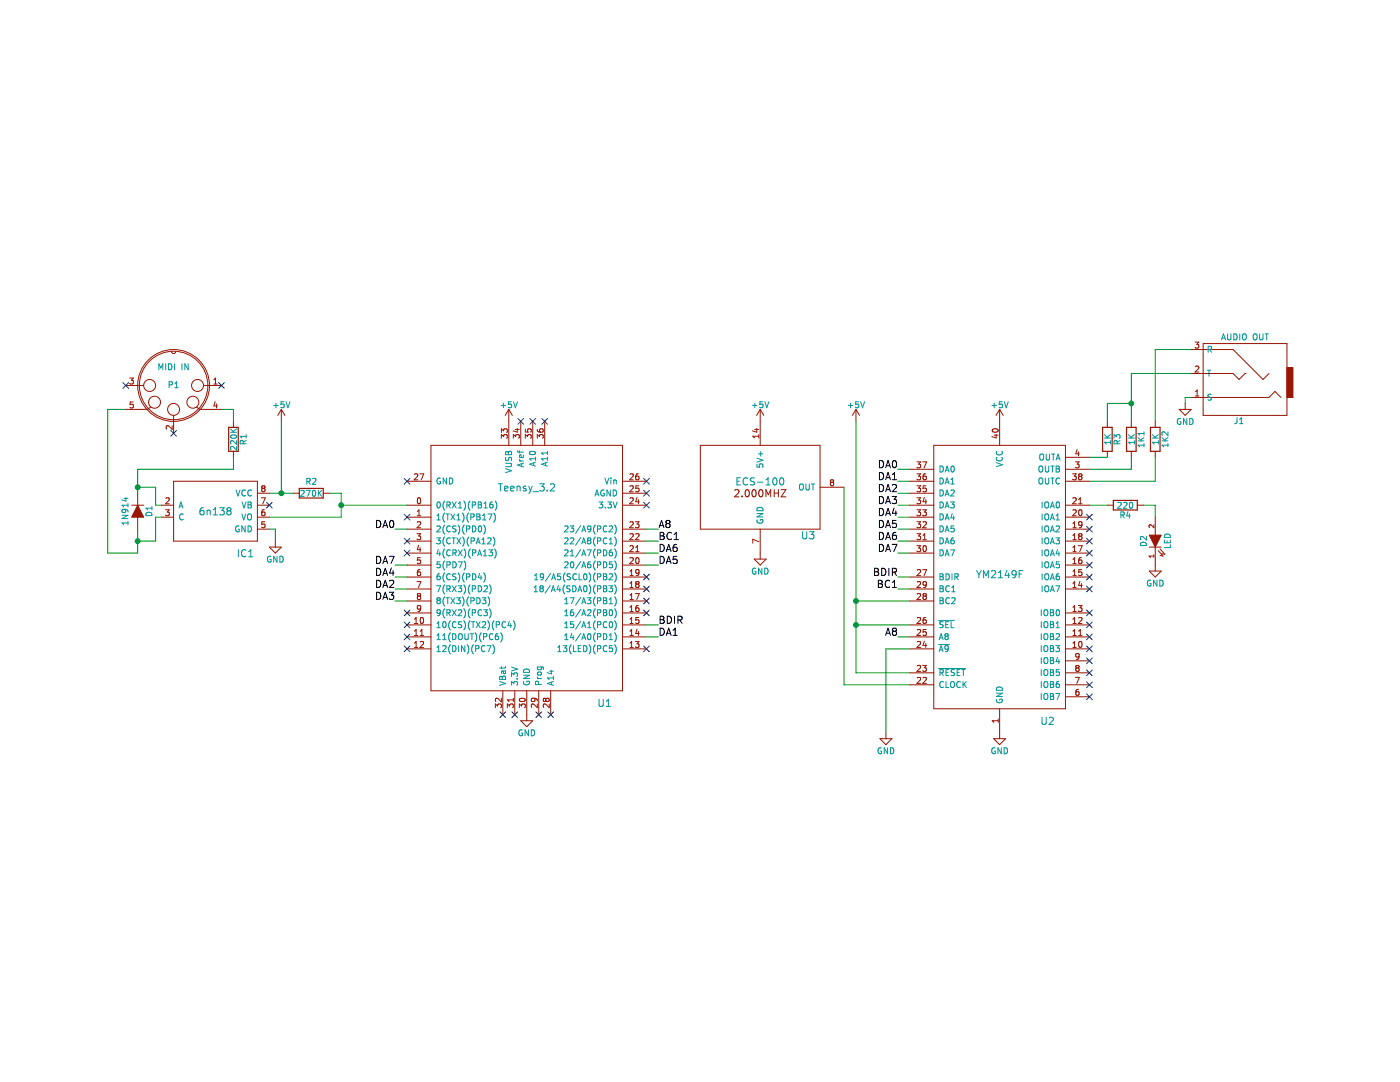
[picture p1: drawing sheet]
EESchema Schematic File Version 2
LIBS:power
LIBS:device
LIBS:transistors
LIBS:conn
LIBS:linear
LIBS:regul
LIBS:74xx
LIBS:cmos4000
LIBS:adc-dac
LIBS:memory
LIBS:xilinx
LIBS:microcontrollers
LIBS:dsp
LIBS:microchip
LIBS:analog_switches
LIBS:motorola
LIBS:texas
LIBS:intel
LIBS:audio
LIBS:interface
LIBS:digital-audio
LIBS:philips
LIBS:display
LIBS:cypress
LIBS:siliconi
LIBS:opto
LIBS:atmel
LIBS:contrib
LIBS:valves
LIBS:Ym2149Synth
LIBS:Ym2149Synth-cache
EELAYER 25 0
EELAYER END
$Descr A4 11693 8268
encoding utf-8
Sheet 1 1
Title ""
Date ""
Rev ""
Comp ""
Comment1 ""
Comment2 ""
Comment3 ""
Comment4 ""
$EndDescr
$Comp
L YM2149F U2
U 1 1
P 8350 4450
F 0 "U2" H 8750 3250 60  0000 C CNN
F 1 "YM2149F" H 8350 4475 60  0000 C CNN
F 2 "" H 8025 3575 60  0001 C CNN
F 3 "" H 8025 3575 60  0001 C CNN
	1    8350 4450
	1    0    0    -1  
$EndComp
$Comp
L ECS-100 U3
U 1 1
P 6350 3700
F 0 "U3" H 6750 3300 60  0000 C CNN
F 1 "ECS-100" H 6350 3750 60  0000 C CNN
F 2 "" H 6350 3700 60  0001 C CNN
F 3 "" H 6350 3700 60  0001 C CNN
	1    6350 3700
	1    0    0    -1  
$EndComp
$Comp
L Teensy_3.1 U1
U 1 1
P 4400 4350
F 0 "U1" H 5050 3200 60  0000 C CNN
F 1 "Teensy_3.2" H 4400 5000 60  0000 C CNN
F 2 "" H 4500 3750 60  0000 C CNN
F 3 "" H 4500 3750 60  0000 C CNN
	1    4400 4350
	1    0    0    -1  
$EndComp
$Comp
L DIN_5 P1
U 1 1
P 1450 2850
F 0 "P1" H 1450 2850 50  0000 C CNN
F 1 "MIDI IN" H 1450 2700 50  0000 C CNN
F 2 "" H 1450 2850 50  0000 C CNN
F 3 "" H 1450 2850 50  0000 C CNN
	1    1450 2850
	-1   0    0    1   
$EndComp
$Comp
L R R3
U 1 1
P 9250 3300
F 0 "R3" V 9330 3300 50  0000 C CNN
F 1 "1K" V 9250 3300 50  0000 C CNN
F 2 "" V 9180 3300 50  0000 C CNN
F 3 "" H 9250 3300 50  0000 C CNN
	1    9250 3300
	1    0    0    -1  
$EndComp
$Comp
L R 1K1
U 1 1
P 9450 3300
F 0 "1K1" V 9530 3300 50  0000 C CNN
F 1 "1K" V 9450 3300 50  0000 C CNN
F 2 "" V 9380 3300 50  0000 C CNN
F 3 "" H 9450 3300 50  0000 C CNN
	1    9450 3300
	1    0    0    -1  
$EndComp
$Comp
L R 1K2
U 1 1
P 9650 3300
F 0 "1K2" V 9730 3300 50  0000 C CNN
F 1 "1K" V 9650 3300 50  0000 C CNN
F 2 "" V 9580 3300 50  0000 C CNN
F 3 "" H 9650 3300 50  0000 C CNN
	1    9650 3300
	1    0    0    -1  
$EndComp
$Comp
L JACK_TRS_3PINS J1
U 1 1
P 10350 2750
F 0 "J1" H 10350 3150 50  0000 C CNN
F 1 "AUDIO OUT" H 10300 2450 50  0000 C CNN
F 2 "" H 10450 2600 50  0000 C CNN
F 3 "" H 10450 2600 50  0000 C CNN
	1    10350 2750
	-1   0    0    1   
$EndComp
$Comp
L 6n138 IC1
U 1 1
P 1800 3900
F 0 "IC1" H 2050 3550 60  0000 C CNN
F 1 "6n138" H 1800 3900 60  0000 C CNN
F 2 "" H 1800 3900 60  0001 C CNN
F 3 "" H 1800 3900 60  0001 C CNN
	1    1800 3900
	1    0    0    -1  
$EndComp
$Comp
L R R2
U 1 1
P 2600 3750
F 0 "R2" V 2500 3750 50  0000 C CNN
F 1 "270K" V 2600 3750 50  0000 C CNN
F 2 "" V 2530 3750 50  0000 C CNN
F 3 "" H 2600 3750 50  0000 C CNN
	1    2600 3750
	0    1    1    0   
$EndComp
$Comp
L R R1
U 1 1
P 1950 3300
F 0 "R1" V 2030 3300 50  0000 C CNN
F 1 "220K" V 1950 3300 50  0000 C CNN
F 2 "" V 1880 3300 50  0000 C CNN
F 3 "" H 1950 3300 50  0000 C CNN
	1    1950 3300
	1    0    0    -1  
$EndComp
$Comp
L D D1
U 1 1
P 1150 3900
F 0 "D1" H 1150 4000 50  0000 C CNN
F 1 "1N914" H 1150 3800 50  0000 C CNN
F 2 "" H 1150 3900 50  0000 C CNN
F 3 "" H 1150 3900 50  0000 C CNN
	1    1150 3900
	0    1    1    0   
$EndComp
$Comp
L GND #PWR01
U 1 1
P 9900 3000
F 0 "#PWR01" H 9900 2750 50  0001 C CNN
F 1 "GND" H 9900 2850 50  0000 C CNN
F 2 "" H 9900 3000 50  0000 C CNN
F 3 "" H 9900 3000 50  0000 C CNN
	1    9900 3000
	1    0    0    -1  
$EndComp
$Comp
L GND #PWR02
U 1 1
P 8350 5750
F 0 "#PWR02" H 8350 5500 50  0001 C CNN
F 1 "GND" H 8350 5600 50  0000 C CNN
F 2 "" H 8350 5750 50  0000 C CNN
F 3 "" H 8350 5750 50  0000 C CNN
	1    8350 5750
	1    0    0    -1  
$EndComp
$Comp
L GND #PWR03
U 1 1
P 2300 4150
F 0 "#PWR03" H 2300 3900 50  0001 C CNN
F 1 "GND" H 2300 4000 50  0000 C CNN
F 2 "" H 2300 4150 50  0000 C CNN
F 3 "" H 2300 4150 50  0000 C CNN
	1    2300 4150
	1    0    0    -1  
$EndComp
$Comp
L GND #PWR04
U 1 1
P 4400 5600
F 0 "#PWR04" H 4400 5350 50  0001 C CNN
F 1 "GND" H 4400 5450 50  0000 C CNN
F 2 "" H 4400 5600 50  0000 C CNN
F 3 "" H 4400 5600 50  0000 C CNN
	1    4400 5600
	1    0    0    -1  
$EndComp
$Comp
L GND #PWR05
U 1 1
P 6350 4250
F 0 "#PWR05" H 6350 4000 50  0001 C CNN
F 1 "GND" H 6350 4100 50  0000 C CNN
F 2 "" H 6350 4250 50  0000 C CNN
F 3 "" H 6350 4250 50  0000 C CNN
	1    6350 4250
	1    0    0    -1  
$EndComp
$Comp
L +5V #PWR06
U 1 1
P 4250 3150
F 0 "#PWR06" H 4250 3000 50  0001 C CNN
F 1 "+5V" H 4250 3290 50  0000 C CNN
F 2 "" H 4250 3150 50  0000 C CNN
F 3 "" H 4250 3150 50  0000 C CNN
	1    4250 3150
	1    0    0    -1  
$EndComp
$Comp
L +5V #PWR07
U 1 1
P 8350 3150
F 0 "#PWR07" H 8350 3000 50  0001 C CNN
F 1 "+5V" H 8350 3290 50  0000 C CNN
F 2 "" H 8350 3150 50  0000 C CNN
F 3 "" H 8350 3150 50  0000 C CNN
	1    8350 3150
	1    0    0    -1  
$EndComp
$Comp
L +5V #PWR08
U 1 1
P 6350 3150
F 0 "#PWR08" H 6350 3000 50  0001 C CNN
F 1 "+5V" H 6350 3290 50  0000 C CNN
F 2 "" H 6350 3150 50  0000 C CNN
F 3 "" H 6350 3150 50  0000 C CNN
	1    6350 3150
	1    0    0    -1  
$EndComp
$Comp
L +5V #PWR09
U 1 1
P 2350 3150
F 0 "#PWR09" H 2350 3000 50  0001 C CNN
F 1 "+5V" H 2350 3290 50  0000 C CNN
F 2 "" H 2350 3150 50  0000 C CNN
F 3 "" H 2350 3150 50  0000 C CNN
	1    2350 3150
	1    0    0    -1  
$EndComp
Text Label 7500 3550 2    60   ~ 0
DA0
Text Label 3300 4050 2    60   ~ 0
DA0
Text Label 7500 3650 2    60   ~ 0
DA1
Text Label 5500 4950 0    60   ~ 0
DA1
Text Label 7500 3750 2    60   ~ 0
DA2
Text Label 3300 4550 2    60   ~ 0
DA2
Text Label 3300 4650 2    60   ~ 0
DA3
Text Label 7500 3850 2    60   ~ 0
DA3
Text Label 7500 3950 2    60   ~ 0
DA4
Text Label 7500 4050 2    60   ~ 0
DA5
Text Label 7500 4150 2    60   ~ 0
DA6
Text Label 7500 4250 2    60   ~ 0
DA7
Text Label 7500 4450 2    60   ~ 0
BDIR
Text Label 7500 4550 2    60   ~ 0
BC1
Text Label 7500 4950 2    60   ~ 0
A8
Text Label 5500 4850 0    60   ~ 0
BDIR
Text Label 5500 4350 0    60   ~ 0
DA5
Text Label 5500 4250 0    60   ~ 0
DA6
Text Label 5500 4150 0    60   ~ 0
BC1
Text Label 5500 4050 0    60   ~ 0
A8
Text Label 3300 4350 2    60   ~ 0
DA7
Text Label 3300 4450 2    60   ~ 0
DA4
NoConn ~ 5400 3650
NoConn ~ 5400 3750
NoConn ~ 5400 3850
NoConn ~ 5400 4450
NoConn ~ 5400 4550
NoConn ~ 5400 4650
NoConn ~ 5400 4750
NoConn ~ 5400 5050
NoConn ~ 4600 5600
NoConn ~ 4500 5600
NoConn ~ 4300 5600
NoConn ~ 4200 5600
NoConn ~ 3400 5050
NoConn ~ 3400 4950
NoConn ~ 3400 4850
NoConn ~ 3400 4750
NoConn ~ 3400 4250
NoConn ~ 3400 4150
NoConn ~ 3400 3950
NoConn ~ 3400 3650
NoConn ~ 4350 3150
NoConn ~ 4450 3150
NoConn ~ 4550 3150
NoConn ~ 2250 3850
NoConn ~ 1050 2850
NoConn ~ 1450 3250
NoConn ~ 1850 2850
NoConn ~ 9100 5450
NoConn ~ 9100 5350
NoConn ~ 9100 5250
NoConn ~ 9100 5150
NoConn ~ 9100 5050
NoConn ~ 9100 4950
NoConn ~ 9100 4850
NoConn ~ 9100 4750
NoConn ~ 9100 4550
NoConn ~ 9100 4450
NoConn ~ 9100 4350
NoConn ~ 9100 4250
NoConn ~ 9100 4150
NoConn ~ 9100 4050
$Comp
L GND #PWR010
U 1 1
P 7400 5750
F 0 "#PWR010" H 7400 5500 50  0001 C CNN
F 1 "GND" H 7400 5600 50  0000 C CNN
F 2 "" H 7400 5750 50  0000 C CNN
F 3 "" H 7400 5750 50  0000 C CNN
	1    7400 5750
	1    0    0    -1  
$EndComp
NoConn ~ 9100 3950
$Comp
L +5V #PWR011
U 1 1
P 7150 3150
F 0 "#PWR011" H 7150 3000 50  0001 C CNN
F 1 "+5V" H 7150 3290 50  0000 C CNN
F 2 "" H 7150 3150 50  0000 C CNN
F 3 "" H 7150 3150 50  0000 C CNN
	1    7150 3150
	1    0    0    -1  
$EndComp
$Comp
L LED D2
U 1 1
P 9650 4150
F 0 "D2" H 9650 4250 50  0000 C CNN
F 1 "LED" H 9650 4050 50  0000 C CNN
F 2 "" H 9650 4150 50  0000 C CNN
F 3 "" H 9650 4150 50  0000 C CNN
	1    9650 4150
	0    -1   -1   0   
$EndComp
$Comp
L R R4
U 1 1
P 9400 3850
F 0 "R4" V 9480 3850 50  0000 C CNN
F 1 "220" V 9400 3850 50  0000 C CNN
F 2 "" V 9330 3850 50  0000 C CNN
F 3 "" H 9400 3850 50  0000 C CNN
	1    9400 3850
	0    1    1    0   
$EndComp
Wire Wire Line
	7500 3550 7600 3550
Wire Wire Line
	7500 3650 7600 3650
Wire Wire Line
	7500 3750 7600 3750
Wire Wire Line
	7500 3850 7600 3850
Wire Wire Line
	7500 3950 7600 3950
Wire Wire Line
	7500 4050 7600 4050
Wire Wire Line
	7500 4150 7600 4150
Wire Wire Line
	7500 4250 7600 4250
Wire Wire Line
	5400 4250 5500 4250
Wire Wire Line
	5400 4350 5500 4350
Wire Wire Line
	5400 4950 5500 4950
Wire Wire Line
	3300 4350 3400 4350
Wire Wire Line
	3300 4450 3400 4450
Wire Wire Line
	3300 4550 3400 4550
Wire Wire Line
	3300 4650 3400 4650
Wire Wire Line
	5500 4050 5400 4050
Wire Wire Line
	5400 4150 5500 4150
Wire Wire Line
	5400 4850 5500 4850
Wire Wire Line
	7500 4950 7600 4950
Wire Wire Line
	7500 4550 7600 4550
Wire Wire Line
	7500 4450 7600 4450
Wire Wire Line
	9950 2950 9900 2950
Wire Wire Line
	9900 2950 9900 3000
Wire Wire Line
	1300 3850 1350 3850
Wire Wire Line
	1300 3700 1300 3850
Wire Wire Line
	1300 3950 1300 4150
Wire Wire Line
	1300 3950 1350 3950
Wire Wire Line
	2250 4050 2300 4050
Wire Wire Line
	2300 4050 2300 4150
Wire Wire Line
	3300 4050 3400 4050
Wire Wire Line
	7050 3700 7050 5350
Wire Wire Line
	7050 5350 7600 5350
Wire Wire Line
	7150 5250 7600 5250
Wire Wire Line
	7150 3150 7150 5250
Wire Wire Line
	7600 4650 7150 4650
Connection ~ 7150 4650
Wire Wire Line
	7600 4850 7150 4850
Connection ~ 7150 4850
Wire Wire Line
	7600 5050 7400 5050
Wire Wire Line
	7400 5050 7400 5750
Wire Wire Line
	9100 3650 9650 3650
Wire Wire Line
	9650 3650 9650 3450
Wire Wire Line
	9100 3550 9450 3550
Wire Wire Line
	9450 3550 9450 3450
Wire Wire Line
	9100 3450 9250 3450
Wire Wire Line
	9450 2750 9450 3150
Wire Wire Line
	9450 2750 9950 2750
Wire Wire Line
	9650 3150 9650 2550
Wire Wire Line
	9650 2550 9950 2550
Wire Wire Line
	9250 3150 9250 3000
Wire Wire Line
	9250 3000 9450 3000
Connection ~ 9450 3000
Wire Wire Line
	1950 3050 1950 3150
Wire Wire Line
	1150 3550 1150 3750
Wire Wire Line
	1150 3550 1950 3550
Wire Wire Line
	1950 3550 1950 3450
Wire Wire Line
	1300 3700 1150 3700
Connection ~ 1150 3700
Wire Wire Line
	1050 3050 900  3050
Wire Wire Line
	900  3050 900  4250
Wire Wire Line
	1150 4250 900  4250
Wire Wire Line
	1150 4050 1150 4250
Wire Wire Line
	1300 4150 1150 4150
Connection ~ 1150 4150
Wire Wire Line
	2850 3850 3400 3850
Wire Wire Line
	2250 3750 2450 3750
Wire Wire Line
	9100 3850 9250 3850
Wire Wire Line
	9550 3850 9650 3850
Wire Wire Line
	9650 3850 9650 3950
$Comp
L GND #PWR012
U 1 1
P 9650 4350
F 0 "#PWR012" H 9650 4100 50  0001 C CNN
F 1 "GND" H 9650 4200 50  0000 C CNN
F 2 "" H 9650 4350 50  0000 C CNN
F 3 "" H 9650 4350 50  0000 C CNN
	1    9650 4350
	1    0    0    -1  
$EndComp
Connection ~ 2850 3850
Wire Wire Line
	2850 3750 2850 3950
Wire Wire Line
	2750 3750 2850 3750
Connection ~ 2350 3750
Wire Wire Line
	2350 3750 2350 3150
Wire Wire Line
	1950 3050 1850 3050
Wire Wire Line
	2850 3950 2250 3950
$EndSCHEMATC
